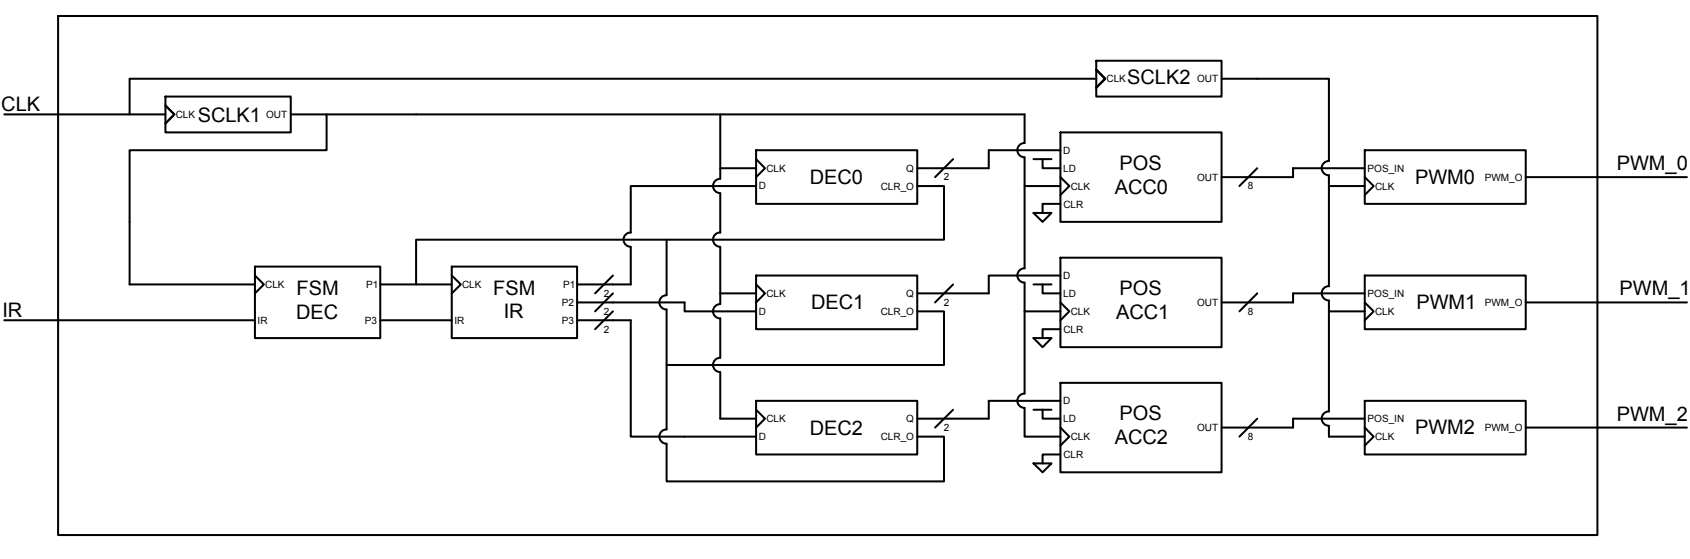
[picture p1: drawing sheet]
<svg xmlns="http://www.w3.org/2000/svg" width="213mm" height="70mm" viewBox="0 0 213 70" stroke-linecap="round" stroke-linejoin="round" font-family="sans-serif">
<!-- layer: 0 -->
<g fill="none" stroke="#000" stroke-width=".25">
<path d="M.5 14.4h20.3M7.3 2h193.7v65.3h-193.7zM20.8 12.2h15.8v4.5h-15.8zM20.8 13.3l1.1 1.1-1.1 1.1M36.6 14.4h4.5v4.5h-24.8v16.9h15.8M41.1 14.4h87.8v3.6M90.6 14.4v8.1a.9 .9 0 0 0-.9 .9 .9 .9 0 0 0 .9 .9v5M95.1 18.9h20.3v6.8h-20.3zM128.9 18a.9 .9 0 0 0-.9 .9 .9 .9 0 0 0 .9 .9M128.9 19.8v14a.91 .91 0 0 0-.9 .9 .91 .91 0 0 0 .9 .9v3.6h4.5M133.4 16.7h20.3v11.2h-20.3zM133.4 18.9h-9v2.3h-9"/>
<path d="M137.9 7.6h15.8v4.6h-15.8zM137.9 8.8l1.2 1.1-1.2 1.1M137.9 9.9h-121.6v4.5M153.7 9.9h13.5v10.4M171.7 18.9h20.3v6.8h-20.3zM32.1 33.6h15.7v8.9h-15.7zM32.1 34.7l1.1 1.1-1.1 1.1M47.8 35.8h9M56.8 33.6h15.8v8.9h-15.8zM56.8 34.7l1.2 1.1-1.2 1.1M72.6 38.1h13.5v1.1h9M77.1 34.7l-2.2 2.2"/>
<path d="M77.1 36.9l-2.2 2.3M77.1 39.2l-2.2 2.2M79.4 29.3a.9 .9 0 0 0-.9 .9 .9 .9 0 0 0 .9 .9M79.4 31.1v4.7h-6.8M83.9 30.2v7a.9 .9 0 0 0-.9 .9 .9 .9 0 0 0 .9 .9v15a.9 .9 0 0 0-.9 .9 .9 .9 0 0 0 .9 .9v4.8h34.9v-5.6h-3.4M90.6 29.3a.9 .9 0 0 0-.9 .9 .9 .9 0 0 0 .9 .9M90.6 31.1v7.2a.9 .9 0 0 0-.9 .9 .9 .9 0 0 0 .9 .9v4.9a.9 .9 0 0 0-.9 .9 .9 .9 0 0 0 .9 .9v5.9h4.5M90.6 21.2h4.5M90.6 36.9h4.5M95.1 34.7h20.3v6.7h-20.3zM95.1 20l1.2 1.2-1.2 1.1M95.1 35.8l1.2 1.1-1.2 1.2"/>
<path d="M95.1 23.4h-15.7v5.9M115.4 23.4h3.4v6.8h-66.4v5.6M115.4 39.2h3.4v6.7h-34.9M119.9 20l-2.2 2.3M119.9 35.8l-2.2 2.3M128.9 39.2v10.3a.9 .9 0 0 0-.9 .9 .9 .9 0 0 0 .9 .9v3.7h4.5M128.9 23.4h4.5M130 26.8h2.3l-1.1 1.1zM130 35.8h2.3M130 20h2.3M131.2 20v1.2h2.2M131.2 35.8v1.1h2.2"/>
<path d="M133.4 22.3l1.1 1.1-1.1 1.1M133.4 32.4h20.3v11.3h-20.3zM133.4 38.1l1.1 1.1-1.1 1.1M133.4 34.7h-9v2.2h-9M133.4 25.7h-2.2v1.1M158.2 21.2l-2.3 2.2M158.2 36.9l-2.3 2.3M167.2 20.3a.9 .9 0 0 0-.9 .9 .9 .9 0 0 0 .9 .9M167.2 36a.9 .9 0 0 0-.9 .9 .9 .9 0 0 0 .9 .9M167.2 23.4h4.5M167.2 39.2h4.5M167.2 22.1v13.9"/>
<path d="M167.2 37.8v14M171.7 22.3l1.1 1.1-1.1 1.1M171.7 34.7h20.3v6.7h-20.3zM171.7 38.1l1.1 1.1-1.1 1.1M171.7 36.9h-9v1.2h-9M171.7 21.2h-9v1.1h-9M192 38.1h20.2M192 22.3h20.2M.5 40.3h31.6M47.8 40.3h9M72.6 40.3h6.8v14.7h15.7M95.1 50.4h20.3v6.8h-20.3z"/>
<path d="M95.1 51.6l1.2 1.1-1.2 1.1M119.9 51.6l-2.2 2.2M130 42.5h2.3l-1.1 1.2zM130 58.3h2.3l-1.1 1.1zM130 51.6h2.3M131.2 51.6v1.1h2.2M133.4 48.2h20.3v11.2h-20.3zM133.4 53.8l1.1 1.2-1.1 1.1M133.4 41.4h-2.2v1.1M133.4 57.2h-2.2v1.1M133.4 50.4h-9v2.3h-9M158.2 52.7l-2.3 2.3"/>
<path d="M167.2 51.8a.9 .9 0 0 0-.9 .9 .9 .9 0 0 0 .9 .9M167.2 53.6v1.4h4.5M171.7 50.4h20.3v6.8h-20.3zM171.7 53.8l1.1 1.2-1.1 1.1M171.7 52.7h-9v1.1h-9M192 53.8h20.2"/>
</g>
<g font-size="2.5">
<text x="141.8" y="10.6">SCLK2</text>
<text x=".2" y="14">CLK</text>
<text x="24.9" y="15.3">SCLK1</text>
<text x="101.9" y="23.2">DEC0</text>
<text x="140.9" y="21.4">POS</text>
<text x="178" y="23.1">PWM0</text>
<text x="203.4" y="21.4">PWM_0</text>
<text x="140.3" y="24.4">ACC0</text>
<text x=".3" y="39.9">IR</text>
<text x="37.3" y="40.1">DEC</text>
<text x="37.3" y="37.1">FSM</text>
<text x="62.1" y="37.1">FSM</text>
<text x="63.4" y="40.1">IR</text>
<text x="102.1" y="38.9">DEC1</text>
<text x="140.4" y="40.2">ACC1</text>
<text x="140.9" y="37.1">POS</text>
<text x="178.2" y="38.9">PWM1</text>
<text x="203.8" y="37.2">PWM_1</text>
<text x="140.9" y="52.9">POS</text>
<text x="203.4" y="52.9">PWM_2</text>
<text x="101.9" y="54.7">DEC2</text>
<text x="140.3" y="55.9">ACC2</text>
<text x="178" y="54.7">PWM2</text>
</g>
<g font-size="1.3">
<text x="139.2" y="10.4">CLK</text>
<text x="150.6" y="10.3">OUT</text>
<text x="22.1" y="14.9">CLK</text>
<text x="33.5" y="14.8">OUT</text>
<text x="95.5" y="23.8">D</text>
<text x="96.4" y="21.6">CLK</text>
<text x="110.8" y="23.9">CLR_O</text>
<text x="114" y="21.6">Q</text>
<text x="118.8" y="22.7">2</text>
<text x="133.8" y="19.3">D</text>
<text x="133.8" y="21.6">LD</text>
<text x="134.7" y="23.9">CLK</text>
<text x="150.6" y="22.8">OUT</text>
<text x="157" y="23.8">8</text>
<text x="172.1" y="21.6">POS_IN</text>
<text x="173" y="23.9">CLK</text>
<text x="186.8" y="22.8">PWM_O</text>
<text x="133.8" y="26.1">CLR</text>
<text x="133.8" y="35.1">D</text>
<text x="32.4" y="40.7">IR</text>
<text x="33.4" y="36.3">CLK</text>
<text x="45.9" y="40.7">P3</text>
<text x="46.1" y="36.3">P1</text>
<text x="57.2" y="40.7">IR</text>
<text x="58.1" y="36.3">CLK</text>
<text x="70.7" y="38.5">P2</text>
<text x="70.7" y="40.7">P3</text>
<text x="70.9" y="36.3">P1</text>
<text x="76" y="37.3">2</text>
<text x="76" y="39.6">2</text>
<text x="76" y="41.8">2</text>
<text x="95.5" y="39.6">D</text>
<text x="96.4" y="37.4">CLK</text>
<text x="110.8" y="39.6">CLR_O</text>
<text x="114" y="37.4">Q</text>
<text x="118.8" y="38.5">2</text>
<text x="133.8" y="37.4">LD</text>
<text x="133.8" y="41.9">CLR</text>
<text x="134.7" y="39.6">CLK</text>
<text x="150.6" y="38.5">OUT</text>
<text x="157" y="39.6">8</text>
<text x="172.1" y="37.4">POS_IN</text>
<text x="173" y="39.6">CLK</text>
<text x="186.8" y="38.5">PWM_O</text>
<text x="96.4" y="53.2">CLK</text>
<text x="114" y="53.2">Q</text>
<text x="133.8" y="50.9">D</text>
<text x="133.8" y="53.2">LD</text>
<text x="172.1" y="53.1">POS_IN</text>
<text x="95.5" y="55.4">D</text>
<text x="110.8" y="55.4">CLR_O</text>
<text x="118.8" y="54.2">2</text>
<text x="133.8" y="57.7">CLR</text>
<text x="134.7" y="55.4">CLK</text>
<text x="150.6" y="54.3">OUT</text>
<text x="157" y="55.4">8</text>
<text x="173" y="55.4">CLK</text>
<text x="186.8" y="54.3">PWM_O</text>
</g>
</svg>
